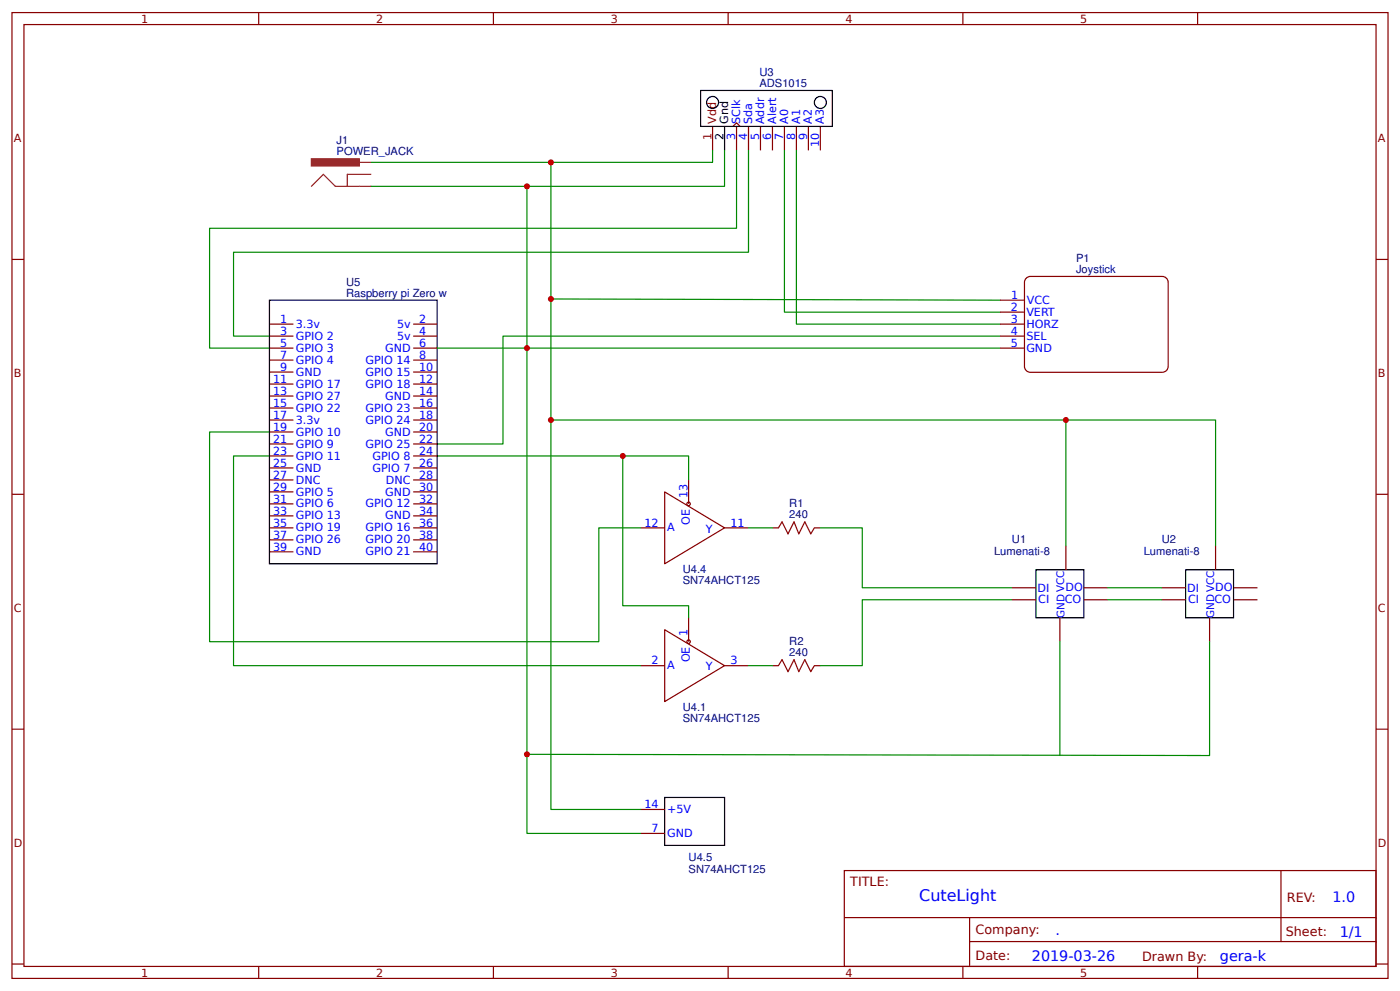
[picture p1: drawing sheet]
<svg xmlns="http://www.w3.org/2000/svg" width="309mm" height="219mm" viewBox="0 0 309 219" stroke-linecap="round" stroke-linejoin="round" font-family="sans-serif">
<g fill="none" stroke="#800" stroke-width=".26">
<path d="M2.6 2.8h304.1v213.2h-304.1zM5.3 5.4h298.7v208h-298.7zM57.1 2.8v2.6M109 2.8v2.6M160.9 2.8v2.6M212.7 2.8v2.6M264.6 2.8v2.6M161.9 27.9l.8-.8 .8 .8M162.7 27.9v5.3M165.4 27.9v5.3M168 27.9v5.3M170.7 27.9v5.3"/>
<path d="M173.3 27.9v5.3M175.9 27.9v5.3M178.6 27.9v5.3M181.2 27.9v5.3M2.6 57.3h2.7M304 57.3h2.7M59.5 76.9h5.3M59.5 74.2h5.3M59.5 71.6h5.3M59.5 79.5h5.3M91.3 76.9h5.3M91.3 74.2h5.3"/>
<path d="M91.3 71.6h5.3M91.3 79.5h5.3M220.9 76.9h5.3M220.9 74.2h5.3M220.9 71.6h5.3M220.9 68.9h5.3M220.9 66.3h5.3M226.6 61.6l.6-.5 .5-.1h29.1a1.32 1.32 0 0 1 1.3 1.4v18.5a1.32 1.32 0 0 1-1.3 1.3h-29.1a1.32 1.32 0 0 1-1.4-1.3v-18.5zM59.5 82.2h5.3M59.5 84.8h5.3M59.5 87.4h5.3M59.5 90.1h5.3"/>
<path d="M59.5 92.7h5.3M59.5 95.4h5.3M59.5 98h5.3M91.3 82.2h5.3M91.3 84.8h5.3M91.3 87.4h5.3M91.3 90.1h5.3M91.3 92.7h5.3M91.3 95.4h5.3M91.3 98h5.3M2.6 109.1h2.7M59.5 116.5h5.3"/>
<path d="M59.5 100.7h5.3M59.5 103.3h5.3M59.5 106h5.3M59.5 108.6h5.3M59.5 111.3h5.3M59.5 113.9h5.3M59.5 119.2h5.3M91.3 116.5h5.3M91.3 100.7h5.3M91.3 103.3h5.3M91.3 106h5.3M91.3 108.6h5.3"/>
<path d="M91.3 111.3h5.3M91.3 113.9h5.3M91.3 119.2h5.3M141.6 116.5h5.2M146.8 108.6l13.3 7.9-13.3 8zM152.1 106v5.3M160.1 116.5h5.3M170.7 116.5h1.3M179.9 116.5h1.3M304 109.1h2.7M59.5 121.8h5.3M91.3 121.8h5.3"/>
<path d="M146.8 139l13.3 8-13.3 7.9zM152.1 136.4v5.3M223.6 129.8h5.3M223.6 132.4h5.3M234.2 136.4v5.3M235.5 120.5v5.3M239.4 129.8h5.3M239.4 132.4h5.3M256.6 129.8h5.3M256.6 132.4h5.3M267.2 136.4v5.3M268.6 120.5v5.3"/>
<path d="M272.5 129.8h5.3M272.5 132.4h5.3M141.6 147h5.2M160.1 147h5.3M170.7 147h1.3M179.9 147h1.3M2.6 161h2.7M141.6 178.7h5.2M304 161h2.7M141.6 184h5.2M186.5 192.2h117.5v21.2h-117.5zM283 192.2v15.7"/>
<path d="M2.6 212.9h2.7M57.1 213.4v2.6M109 213.4v2.6M160.9 213.4v2.6M186.6 202.6h117.3M212.7 213.4v2.6M214.2 207.9h89.7M214.2 202.6v10.6M264.6 213.4v2.6M304 212.9h2.7"/>
<circle cx="152.1" cy="111.3" r=".39"/>
<circle cx="152.1" cy="141.7" r=".39"/>
</g>
<g fill="none" stroke="#000" stroke-width=".26">
<path d="M154.8 20h29.1v7.9h-29.1zM160.1 27.9v5.3M59.5 66.3h37.1v58.2h-37.1zM228.9 125.8h10.5v10.6h-10.5zM261.9 125.8h10.6v10.6h-10.6zM146.8 176.1h13.3v10.6h-13.3z"/>
<circle cx="157.4" cy="22.6" r="1.32"/>
<circle cx="181.2" cy="22.6" r="1.32"/>
</g>
<path d="M157.4 27.9v5.3" fill="none" stroke="#900" stroke-width=".26"/>
<path d="M79.4 35.9h2.6M82 38.5h-5.3v2.6M68.8 41.1l2.6-2.6 2.7 2.6h7.9" fill="none" stroke="#8d2323" stroke-width=".26"/>
<path d="M68.8 35.1h10.6v1.5h-10.6z" fill="#8d2323" stroke="#8d2323" stroke-width=".26"/>
<g fill="none" stroke="#080" stroke-width=".26">
<path d="M82 35.9h39.7v142.8h19.9M157.4 33.2v2.7h-35.7M160.1 33.2v7.9h-43.7M162.7 33.2v17.2h-116.4v26.5h13.2M165.4 33.2v22.5h-113.8v18.5h7.9M173.3 33.2v35.7h47.6M175.9 33.2v38.4h45M82 41.1h34.4v142.9h25.2M96.6 76.9h124.3M121.7 66l99.2 .3M220.9 74.2h-109.8v23.8h-14.5M59.5 95.4h-13.2v46.3h86v-25.2h9.3"/>
<path d="M121.7 92.7h146.9v27.8M235.5 92.7v27.8M59.5 100.7h-7.9v46.3h90M96.6 100.7h55.5v5.3M137.6 100.7v33h14.5v2.7M165.4 116.5h5.3M181.2 116.5h9.3v13.3h33.1M223.6 132.4h-33.1v14.6h-9.3M244.7 129.8h11.9M244.7 132.4h11.9M165.4 147h5.3M234.2 141.7v25.1"/>
<path d="M267.2 141.7v25.1l-150.8-.2"/>
</g>
<path d="M172 116.5l.8-1.3 1.3 2.7 1.3-2.7 1.1 2.7 1.3-2.7 1.3 2.7 .8-1.4M172 147l.8-1.3 1.3 2.6 1.3-2.6 1.1 2.6 1.3-2.6 1.3 2.6 .8-1.3" fill="none" stroke="#a00000" stroke-width=".26"/>
<g fill="#c00">
<circle cx="121.7" cy="66" r=".66"/>
<circle cx="121.7" cy="92.7" r=".66"/>
<circle cx="116.4" cy="166.6" r=".66"/>
<circle cx="121.7" cy="35.9" r=".66"/>
<circle cx="235.5" cy="92.7" r=".66"/>
<circle cx="137.6" cy="100.7" r=".66"/>
<circle cx="116.4" cy="41.1" r=".66"/>
<circle cx="116.4" cy="76.9" r=".66"/>
</g>
<text font-size="3.5" fill="#00f" x="203.1" y="199">CuteLight</text>
<g font-size="3.2" fill="#00f">
<text x="294.4" y="199.2">1.0</text>
<text x="233.2" y="206.3">.</text>
<text x="296" y="206.9">1/1</text>
<text x="228" y="212.2">2019-03-26</text>
<text x="269.5" y="212.1">gera-k</text>
</g>
<g font-size="2.8" fill="#800">
<text x="187.9" y="195.7">TITLE:</text>
<text x="284.3" y="199.2">REV:</text>
<text x="215.5" y="206.3">Company:</text>
<text x="284.1" y="206.8">Sheet:</text>
<text x="215.5" y="212.1">Date:</text>
<text x="252.3" y="212.1">Drawn By:</text>
</g>
<g font-size="2.5" fill="#800">
<text x="31.2" y="5">1</text>
<text x="83.1" y="5">2</text>
<text x="134.9" y="5">3</text>
<text x="186.8" y="5">4</text>
<text x="238.7" y="5">5</text>
<text x="3" y="31.4">A</text>
<text x="304.4" y="31.4">A</text>
<text x="3" y="83.2">B</text>
<text x="304.4" y="83.2">B</text>
<text x="3" y="135.1">C</text>
<text x="304.4" y="135.1">C</text>
<text x="3" y="186.9">D</text>
<text x="304.4" y="186.9">D</text>
<text x="31.2" y="215.6">1</text>
<text x="83.1" y="215.6">2</text>
<text x="134.9" y="215.6">3</text>
<text x="186.8" y="215.6">4</text>
<text x="238.7" y="215.6">5</text>
</g>
<g font-size="2.5" fill="#000080">
<text x="167.8" y="16.8">U3</text>
<text x="167.8" y="19.2">ADS1015</text>
<text x="74.4" y="34.3">POWER_JACK</text>
<text x="74.4" y="31.9">J1</text>
<text x="237.7" y="57.9">P1</text>
<text x="76.5" y="65.5">Raspberry pi Zero w</text>
<text x="76.5" y="63.1">U5</text>
<text x="237.7" y="60.2">Joystick</text>
<text x="174.4" y="112.1">R1</text>
<text x="174.4" y="114.4">240</text>
<text x="223.6" y="120">U1</text>
<text x="256.6" y="120">U2</text>
<text x="219.6" y="122.6">Lumenati-8</text>
<text x="252.7" y="122.6">Lumenati-8</text>
<text x="150.8" y="129">SN74AHCT125</text>
<text x="150.9" y="126.6">U4.4</text>
<text x="174.4" y="142.5">R2</text>
<text x="174.4" y="144.9">240</text>
<text x="150.8" y="159.4">SN74AHCT125</text>
<text x="150.9" y="157">U4.1</text>
<text x="152.1" y="190.1">U4.5</text>
<text x="152.1" y="192.7">SN74AHCT125</text>
</g>
<g font-size="2.5" fill="#900">
<text x="158.2" y="27.4" transform="rotate(-90 158.2 27.4)">Vdd</text>
<text x="157.2" y="30.8" transform="rotate(-90 157.2 30.8)">1</text>
</g>
<g font-size="2.5">
<text x="160.9" y="27.4" transform="rotate(-90 160.9 27.4)">Gnd</text>
<text x="159.8" y="30.8" transform="rotate(-90 159.8 30.8)">2</text>
</g>
<g font-size="2.5" fill="#00f">
<text x="163.5" y="27.4" transform="rotate(-90 163.5 27.4)">SClk</text>
<text x="166.2" y="27.4" transform="rotate(-90 166.2 27.4)">Sda</text>
<text x="168.8" y="27.4" transform="rotate(-90 168.8 27.4)">Addr</text>
<text x="171.4" y="27.4" transform="rotate(-90 171.4 27.4)">Alert</text>
<text x="174.1" y="27.4" transform="rotate(-90 174.1 27.4)">A0</text>
<text x="176.7" y="27.4" transform="rotate(-90 176.7 27.4)">A1</text>
<text x="179.4" y="27.4" transform="rotate(-90 179.4 27.4)">A2</text>
<text x="182" y="27.4" transform="rotate(-90 182 27.4)">A3</text>
<text x="162.5" y="30.8" transform="rotate(-90 162.5 30.8)">3</text>
<text x="165.1" y="30.8" transform="rotate(-90 165.1 30.8)">4</text>
<text x="167.7" y="30.8" transform="rotate(-90 167.7 30.8)">5</text>
<text x="170.4" y="30.8" transform="rotate(-90 170.4 30.8)">6</text>
<text x="173" y="30.8" transform="rotate(-90 173 30.8)">7</text>
<text x="175.7" y="30.8" transform="rotate(-90 175.7 30.8)">8</text>
<text x="178.3" y="30.8" transform="rotate(-90 178.3 30.8)">9</text>
<text x="181" y="32.4" transform="rotate(-90 181 32.4)">10</text>
<text x="61.9" y="71.3">1</text>
<text x="92.6" y="71.3">2</text>
<text x="223.3" y="71.4">3</text>
<text x="223.3" y="68.8">2</text>
<text x="223.4" y="66">1</text>
<text x="226.7" y="69.8">VERT</text>
<text x="226.8" y="67.1">VCC</text>
<text x="61.9" y="74">3</text>
<text x="61.9" y="76.6">5</text>
<text x="65.4" y="72.4">3.3v</text>
<text x="65.4" y="75">GPIO 2</text>
<text x="65.4" y="77.7">GPIO 3</text>
<text x="85.1" y="77.7">GND</text>
<text x="87.7" y="72.4">5v</text>
<text x="87.7" y="75">5v</text>
<text x="92.6" y="74">4</text>
<text x="92.6" y="76.6">6</text>
<text x="223.3" y="76.6">5</text>
<text x="223.3" y="74">4</text>
<text x="226.7" y="72.5">HORZ</text>
<text x="226.7" y="77.7">GND</text>
<text x="226.7" y="75">SEL</text>
<text x="61.9" y="79.2">7</text>
<text x="61.9" y="81.9">9</text>
<text x="65.4" y="80.3">GPIO 4</text>
<text x="65.4" y="82.9">GND</text>
<text x="80.7" y="80.3">GPIO 14</text>
<text x="80.7" y="82.9">GPIO 15</text>
<text x="92.6" y="79.2">8</text>
<text x="92.6" y="81.9">10</text>
<text x="60.4" y="84.5">11</text>
<text x="60.4" y="87.2">13</text>
<text x="60.4" y="89.8">15</text>
<text x="65.4" y="85.6">GPIO 17</text>
<text x="65.4" y="88.2">GPIO 27</text>
<text x="80.7" y="85.6">GPIO 18</text>
<text x="85.1" y="88.2">GND</text>
<text x="92.6" y="84.5">12</text>
<text x="92.6" y="87.2">14</text>
<text x="92.6" y="89.8">16</text>
<text x="60.4" y="92.5">17</text>
<text x="60.4" y="95.1">19</text>
<text x="65.4" y="90.9">GPIO 22</text>
<text x="65.4" y="93.5">3.3v</text>
<text x="80.7" y="90.9">GPIO 23</text>
<text x="80.7" y="93.5">GPIO 24</text>
<text x="92.6" y="92.5">18</text>
<text x="92.6" y="95.1">20</text>
<text x="60.4" y="97.8">21</text>
<text x="60.4" y="100.4">23</text>
<text x="65.4" y="96.2">GPIO 10</text>
<text x="65.4" y="98.8">GPIO 9</text>
<text x="65.4" y="101.5">GPIO 11</text>
<text x="80.7" y="98.8">GPIO 25</text>
<text x="82.3" y="101.5">GPIO 8</text>
<text x="85.1" y="96.2">GND</text>
<text x="92.6" y="97.8">22</text>
<text x="92.6" y="100.4">24</text>
<text x="60.4" y="103.1">25</text>
<text x="60.4" y="105.7">27</text>
<text x="65.4" y="104.1">GND</text>
<text x="65.4" y="106.8">DNC</text>
<text x="82.3" y="104.1">GPIO 7</text>
<text x="85.3" y="106.8">DNC</text>
<text x="92.6" y="103.1">26</text>
<text x="92.6" y="105.7">28</text>
<text x="60.4" y="108.3">29</text>
<text x="60.4" y="111">31</text>
<text x="60.4" y="113.6">33</text>
<text x="65.4" y="109.4">GPIO 5</text>
<text x="65.4" y="112.1">GPIO 6</text>
<text x="80.7" y="112.1">GPIO 12</text>
<text x="85.1" y="109.4">GND</text>
<text x="92.6" y="108.3">30</text>
<text x="92.6" y="111">32</text>
<text x="92.6" y="113.6">34</text>
<text x="151.9" y="109.9" transform="rotate(-90 151.9 109.9)">13</text>
<text x="60.4" y="116.3">35</text>
<text x="60.4" y="118.9">37</text>
<text x="65.4" y="114.7">GPIO 13</text>
<text x="65.4" y="117.3">GPIO 19</text>
<text x="65.4" y="120">GPIO 26</text>
<text x="80.7" y="117.3">GPIO 16</text>
<text x="80.7" y="120">GPIO 20</text>
<text x="85.1" y="114.7">GND</text>
<text x="92.6" y="116.3">36</text>
<text x="92.6" y="118.9">38</text>
<text x="142.4" y="116.3">12</text>
<text x="147.4" y="117.3">A</text>
<text x="152.4" y="115.8" transform="rotate(-90 152.4 115.8)">OE</text>
<text x="155.9" y="117.6">Y</text>
<text x="161.4" y="116.3">11</text>
<text x="60.4" y="121.6">39</text>
<text x="65.4" y="122.6">GND</text>
<text x="80.7" y="122.6">GPIO 21</text>
<text x="92.6" y="121.6">40</text>
<text x="229.2" y="130.7">DI</text>
<text x="235.4" y="130.5">DO</text>
<text x="262.3" y="130.7">DI</text>
<text x="268.5" y="130.5">DO</text>
<text x="229.4" y="133.2">CI</text>
<text x="235.2" y="133.2">CO</text>
<text x="262.5" y="133.2">CI</text>
<text x="268.3" y="133.2">CO</text>
<text x="151.9" y="140.4" transform="rotate(-90 151.9 140.4)">1</text>
<text x="143.9" y="146.7">2</text>
<text x="147.4" y="147.8">A</text>
<text x="152.4" y="146.2" transform="rotate(-90 152.4 146.2)">OE</text>
<text x="155.9" y="148">Y</text>
<text x="161.4" y="146.7">3</text>
<text x="142.4" y="178.5">14</text>
<text x="147.4" y="179.5">+5V</text>
<text x="143.9" y="183.8">7</text>
<text x="147.4" y="184.8">GND</text>
</g>
<g font-size="2.3" fill="#00f">
<text x="235.2" y="136.4" transform="rotate(-90 235.2 136.4)">GND VCC</text>
<text x="268.2" y="136.4" transform="rotate(-90 268.2 136.4)">GND VCC</text>
</g>
</svg>
